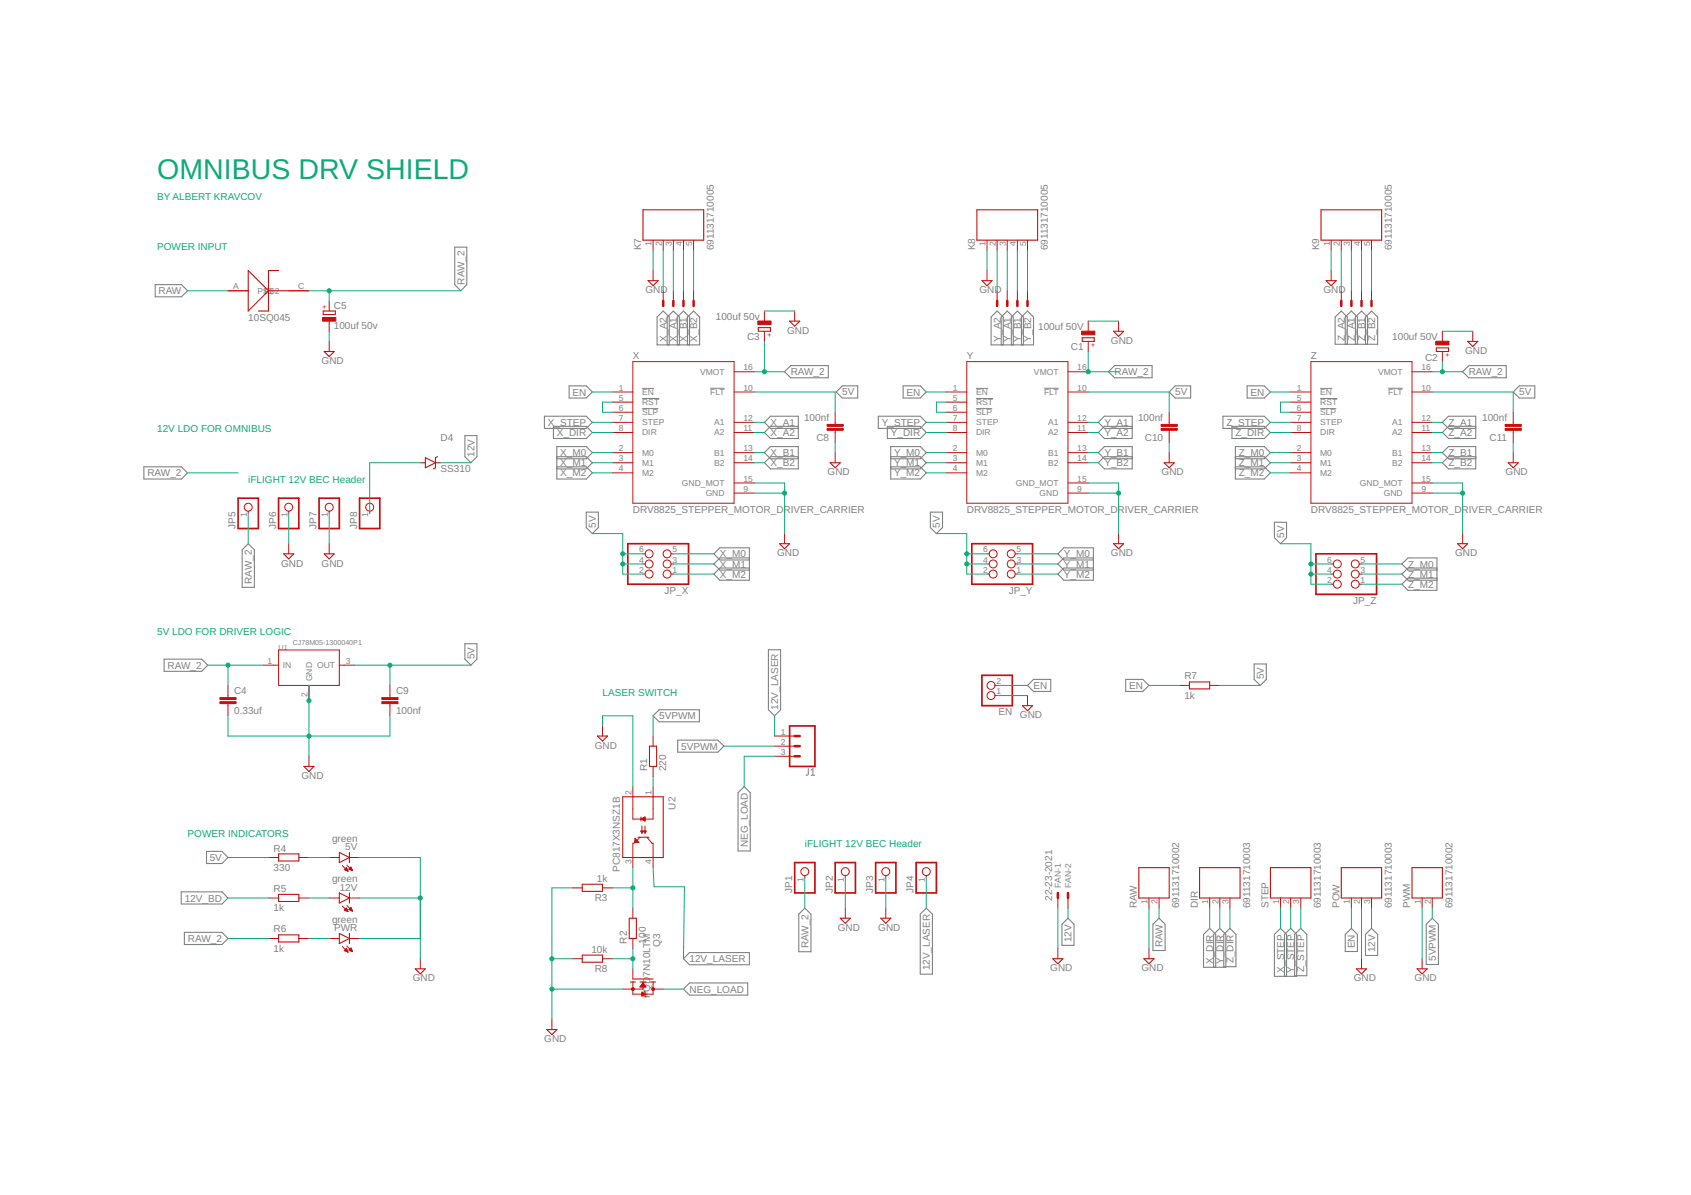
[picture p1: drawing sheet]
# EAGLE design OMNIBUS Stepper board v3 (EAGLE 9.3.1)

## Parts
5V  green  LEDCHIPLED_0805  [CHIPLED_0805]
12V  green  LEDCHIPLED_0805  [CHIPLED_0805]
C1  100uf 50V  CPOL-EUE5-6  [E5-6]
C2  100uf 50V  CPOL-EUE5-6  [E5-6]
C3  100uf 50v  CPOL-EUE5-6  [E5-6]
C4  0.33uf  C-EUC1206  [C1206]
C5  100uf 50v  CPOL-EUE5-8.5  [E5-8,5]
C8  100nf  C-EUC0805  [C0805]
C9  100nf  C-EUC1206  [C1206]
C10  100nf  C-EUC0805  [C0805]
C11  100nf  C-EUC0805  [C0805]
D1  10SQ045  10SQ050  [DIOAD885W125L910D885]
D4  SS310  SS54  [DO-214AC]
DIR  691131710003  [691131710003]
EN  PINHD-1X2  [1X02]
FAN  22-23-2021  [22-23-2021]
J1  CONN_03  [1X03]
JP1  PINHD-1X1  [1X01]
JP2  PINHD-1X1  [1X01]
JP3  PINHD-1X1  [1X01]
JP4  PINHD-1X1  [1X01]
JP5  PINHD-1X1  [1X01]
JP6  PINHD-1X1  [1X01]
JP7  PINHD-1X1  [1X01]
JP8  PINHD-1X1  [1X01]
JP_X  PINHD-2X3  [2X03]
JP_Y  PINHD-2X3  [2X03]
JP_Z  PINHD-2X3  [2X03]
K7  691131710005  [691131710005]
K8  691131710005  [691131710005]
K9  691131710005  [691131710005]
POW  691131710003  [691131710003]
PWM  691131710002  [691131710002]
PWR  green  LEDCHIPLED_0805  [CHIPLED_0805]
Q3  FQD7N10LTM  [TO-252]
R1  220  R-EU_R0805  [R0805]
R2  100  R-EU_R0805  [R0805]
R3  1k  R-EU_R0805  [R0805]
R4  330  R-EU_R0805  [R0805]
R5  1k  R-EU_R0805  [R0805]
R6  1k  R-EU_R1206  [R1206]
R7  1k  R-EU_R0805  [R0805]
R8  10k  R-EU_R0805  [R0805]
RAW  691131710002  [691131710002]
STEP  691131710003  [691131710003]
U1  CJ78M05-1300040P1  [TO252]
U2  PC817X3NSZ1B  [DIP762W50P254L495H455Q4]
X  DRV8825_STEPPER_MOTOR_DRIVER_CARRIER  [IC_DRV8825_STEPPER_MOTOR_DRIVER_CARRIER]
X_MOTOR  22-23-2041  [22-23-2041]
Y  DRV8825_STEPPER_MOTOR_DRIVER_CARRIER  [IC_DRV8825_STEPPER_MOTOR_DRIVER_CARRIER]
Y_MOTOR  22-23-2041  [22-23-2041]
Z  DRV8825_STEPPER_MOTOR_DRIVER_CARRIER  [IC_DRV8825_STEPPER_MOTOR_DRIVER_CARRIER]
Z_MOTOR  22-23-2041  [22-23-2041]

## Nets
5V [power]: C8.2 C9.1 C10.2 C11.2 JP_X.2 JP_X.4 JP_X.6 JP_Y.2 JP_Y.4 JP_Y.6 JP_Z.2 JP_Z.4 JP_Z.6 R4.1 R7.2 U1.3(OUT) X.10(!FLT) Y.10(!FLT) Z.10(!FLT)
5VPWM [power]: J1.2 PWM.2 R1.2
12V [ha]: D4.C FAN.2 POW.3
12V_BD [ha]: D4.A JP8.1 R5.1
12V_LASER [ha]: J1.1 JP4.1 U2.4(COLLECTOR)
EN: EN.2 POW.1 R7.1 X.1(!EN) Y.1(!EN) Z.1(!EN)
GND: 5V.C 12V.C C1.- C2.- C3.- C4.2 C5.- C8.1 C9.2 C10.1 C11.1 EN.1 FAN.1 JP2.1 JP3.1 JP6.1 JP7.1 K7.1 K8.1 K9.1 POW.2 PWM.1 PWR.C Q3.3(S) R3.2 R8.2 RAW.1 U1.2(GND) U2.2(CATHODE) X.9(GND) X.15(GND_MOT) Y.9(GND) Y.15(GND_MOT) Z.9(GND) Z.15(GND_MOT)
N$1: Q3.1(G) R2.1 R8.1
N$2: 5V.A R4.2
N$3 [power]: R1.1 U2.1(ANODE)
N$4 [power]: R2.2 R3.1 U2.3(EMITTER)
N$7: 12V.A R5.2
N$10: PWR.A R6.2
NC [power]: Z.5(!RST) Z.6(!SLP)
NC2 [power]: Y.5(!RST) Y.6(!SLP)
NC3 [power]: X.5(!RST) X.6(!SLP)
NEG_LOAD [power]: J1.3 Q3.T(D)
RAW [ha]: D1.A RAW.2
RAW_2 [ha]: C1.+ C2.+ C3.+ C4.1 C5.+ D1.C JP1.1 JP5.1 R6.1 U1.1(IN) X.16(VMOT) Y.16(VMOT) Z.16(VMOT)
X_A1 [ha]: K7.3 X.12(A1) X_MOTOR.3
X_A2 [ha]: K7.2 X.11(A2) X_MOTOR.4
X_B1 [ha]: K7.4 X.13(B1) X_MOTOR.2
X_B2 [ha]: K7.5 X.14(B2) X_MOTOR.1
X_DIR [power]: DIR.1 X.8(DIR)
X_M0: JP_X.5 X.2(M0)
X_M1: JP_X.3 X.3(M1)
X_M2: JP_X.1 X.4(M2)
X_STEP [power]: STEP.1 X.7(STEP)
Y_A1 [ha]: K8.3 Y.12(A1) Y_MOTOR.3
Y_A2 [ha]: K8.2 Y.11(A2) Y_MOTOR.4
Y_B1 [ha]: K8.4 Y.13(B1) Y_MOTOR.2
Y_B2 [ha]: K8.5 Y.14(B2) Y_MOTOR.1
Y_DIR [power]: DIR.2 Y.8(DIR)
Y_M0: JP_Y.5 Y.2(M0)
Y_M1: JP_Y.3 Y.3(M1)
Y_M2: JP_Y.1 Y.4(M2)
Y_STEP [power]: STEP.2 Y.7(STEP)
Z_A1 [ha]: K9.3 Z.12(A1) Z_MOTOR.3
Z_A2 [ha]: K9.2 Z.11(A2) Z_MOTOR.4
Z_B1 [ha]: K9.4 Z.13(B1) Z_MOTOR.2
Z_B2 [ha]: K9.5 Z.14(B2) Z_MOTOR.1
Z_DIR [power]: DIR.3 Z.8(DIR)
Z_M0: JP_Z.5 Z.2(M0)
Z_M1: JP_Z.3 Z.3(M1)
Z_M2: JP_Z.1 Z.4(M2)
Z_STEP [power]: STEP.3 Z.7(STEP)

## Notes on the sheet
- OMNIBUS DRV SHIELD
- BY ALBERT KRAVCOV
- POWER INPUT
- 10SQ045
- 12V LDO FOR OMNIBUS
- iFLIGHT 12V BEC Header
- 5V LDO FOR DRIVER LOGIC
- LASER SWITCH
- POWER INDICATORS
- iFLIGHT 12V BEC Header

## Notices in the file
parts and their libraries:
Wurth_Terminal_Blocks_Connectors_rev15d: Copyright: Würth Elektronik
SparkFun-Connectors: Licensing: Creative Commons ShareAlike 4.0 International - https://creativecommons.org/licenses/by-sa/4.0
